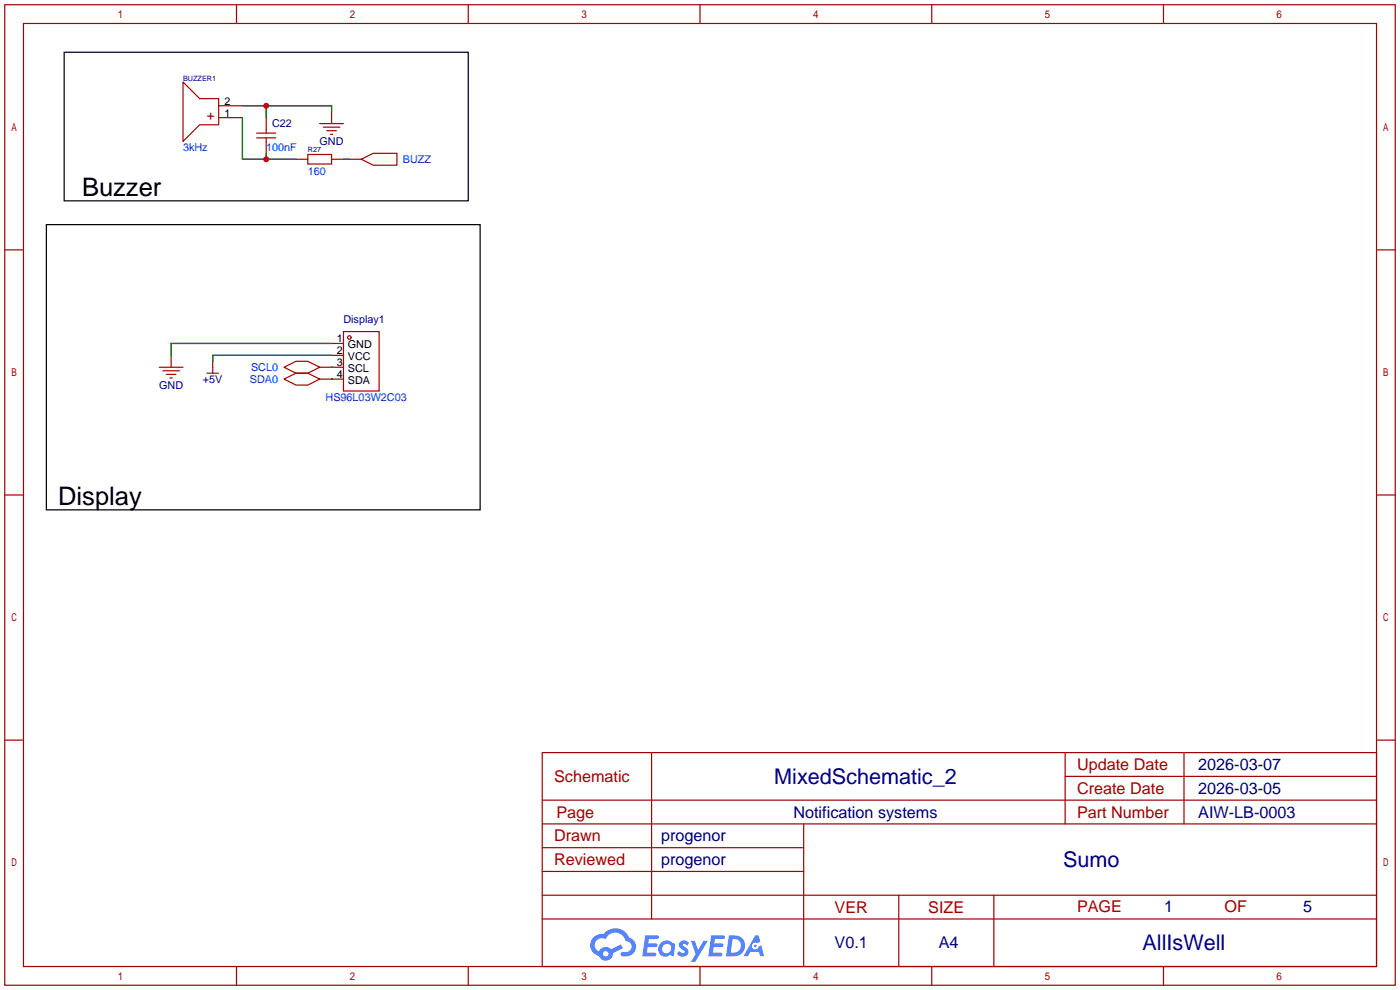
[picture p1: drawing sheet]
<svg xmlns="http://www.w3.org/2000/svg" width="299mm" height="212mm" viewBox="0 0 299 212" stroke-linecap="round" stroke-linejoin="round" font-family="sans-serif">
<g fill="none" stroke="#a10000" stroke-width=".25">
<path d="M1 1h297.2v209.6h-297.2zM5 5h289.2v201.6h-289.2zM50.5 1v4M100.1 1v4M149.6 1v4M199.1 1v4M248.7 1v4M1 53.4h4M294.2 53.4h4M1 105.8h4M294.2 105.8h4M1 158.2h4"/>
<path d="M294.2 158.2h4M115.9 160.8h178.3v45.8h-178.3zM115.9 176.1h178.3M115.9 171h178.3M139.3 160.8v35.6M171.8 176.1v30.5M227.6 160.8v15.3M227.6 165.9h66.6M253 160.8v15.3M115.9 181.2h55.9M115.9 196.4h178.3M115.9 191.3h178.3"/>
<path d="M115.9 186.2h55.9M192.1 191.3v15.3M212.4 191.3v15.3M50.5 206.6v4M100.1 206.6v4M149.6 206.6v4M199.1 206.6v4M248.7 206.6v4"/>
</g>
<g fill="#5487ff">
<path d="M145.4 201.2a1.3 1.3 0 0 1 1.8 .3l-.4 .7a.54 .54 0 0 0-.9-.3l.2 .2a1.34 1.34 0 0 1 .9 1.8 1.47 1.47 0 0 1-2.3-.1l.5-.5 .8 .4a.31 .31 0 0 0 .3-.3 .31 .31 0 0 0-.3-.3 1.12 1.12 0 0 1-.6-1.9z"/>
<path d="M147.7 201.1h.8l.7 1.9 1.2-1.9h.9l-2.7 4.5h-.9l1-1.7z"/>
<path d="M137.9 199.9h1.6a1.31 1.31 0 0 1 1.3 .2 .4 .4 0 0 1-.4 .6h-1.7l-.2 .9h1.7a.4 .4 0 0 1 .3 .5 .4 .4 0 0 1-.4 .3h-1.7l-.1 1.2h1.3a.46 .46 0 0 1 .5 .1 .46 .46 0 0 1 .1 .5l-.3 .2h-2.6z"/>
<path d="M152 199.9h1.6a1.32 1.32 0 0 1 1.3 .2 .39 .39 0 0 1-.4 .6h-1.7l-.1 .9h1.6a.4 .4 0 0 1 .3 .4 .4 .4 0 0 1-.4 .4h-1.7l-.1 1.2h1.3a.46 .46 0 0 1 .5 .1 .46 .46 0 0 1 .2 .5l-.4 .2h-2.6z"/>
<path d="M161.4 199.9h.7l.4 1.3-.6 .4a.75 .75 0 0 0-1.2 .3 .75 .75 0 0 0 .5 1 .75 .75 0 0 0 1-.6l.5-.3 .6 2.4h-.8l-.3-1h-1.8l-.6 1h-.9z"/>
<path d="M155.8 199.9l-.6 4.5h1.4a2.27 2.27 0 0 0 2.6-2.3 2.27 2.27 0 0 0-2.7-2.2zM156.6 200.7a1.5 1.5 0 0 1 1.8 1.5 1.5 1.5 0 0 1-2 1.4h-.2z"/>
<path d="M141.2 201.5a1.6 1.6 0 0 0-.3 2.3 1.6 1.6 0 0 0 2.3 .2l.8 .4 .3-2.5-.2-.3h-.4a1.58 1.58 0 0 0-2.5-.1zM141.8 202a.98 .98 0 0 1 1.6 .5 .98 .98 0 0 1-1 1.2 .94 .94 0 0 1-.9-.6 .94 .94 0 0 1 .3-1.1z"/>
<path d="M126.9 200.3a2.37 2.37 0 0 0 1.1 4 1.54 1.54 0 0 0 1.8 1 1.54 1.54 0 0 0 1.2-1.6l2.2-1.1-.5-.8-2.1 1.1a1.57 1.57 0 0 0-2.6 .5 1.5 1.5 0 0 1-.7-2.2 1.5 1.5 0 0 1 2.2-.5 2.23 2.23 0 0 1 2.2-1.4 2.23 2.23 0 0 1 2 1.9 1.16 1.16 0 0 1 1.3 1 1.16 1.16 0 0 1-1.1 1.3h-.7a.47 .47 0 0 0-.6 .4 .47 .47 0 0 0 .5 .5 2.17 2.17 0 0 0 2.5-1 2.17 2.17 0 0 0-.4-2.6l-.8-.5a3.2 3.2 0 0 0-5.4-.7l-1.1 .1zM128.9 203.9a.6 .6 0 0 1 1.2 0 .6 .6 0 0 1-1.2 0z"/>
<circle cx="161.4" cy="202.2" r=".28"/>
</g>
<g fill="none" stroke="#a10000" stroke-width=".25">
<path d="M39.1 17.5l3.6 3.6h4v5.6h-4l-3.6 3.5zM46.7 25.1h5.1M46.7 22.6h5.1M54.9 29.5h4M54.9 28.4h4M56.9 25.1v3.3M56.9 29.5v3.3M63.2 34h2.6M65.8 33h5.1v2.1h-5.1zM68.3 26.4h5.1M69.1 27.2h3.5M69.8 27.9h2.1"/>
<path d="M70.6 28.7h.5M70.9 23.9v2.5M70.9 34h2.5M74.7 34h2.5M77.2 34l2.6-1.2h5v2.5h-5zM34 78.5h5.1M34.8 79.2h3.6M36.6 75.9v2.6M44.2 79.8h2.5M45.5 77.2v2.6M60.7 78.5l2.5-1.3h2.6l2.5 1.3-2.5 1.3h-2.6zM68.3 78.5h5.1"/>
<path d="M70.9 73.4h2.5M70.9 75.9h2.5M73.4 70.9h7.6v12.7h-7.6zM35.6 80h2M36.3 80.8h.5M60.7 81l2.5-1.2h2.6l2.5 1.2-2.5 1.3h-2.6zM68.3 81h5.1"/>
<circle cx="74.7" cy="72.1" r=".38"/>
</g>
<path d="M51.8 22.6h19.1v1.3M51.8 25.1v8.9h11.4M56.9 22.6v2.5M56.9 32.8v1.2M73.4 34h1.3M70.9 78.5h.1M70.9 73.4h-34.3v2.5M70.9 75.9h-25.4v1.3M70.9 81h.1" fill="none" stroke="#008700" stroke-width=".25"/>
<path d="M13.7 11.2h86.4v31.7h-86.4zM9.9 48h92.7v61h-92.7z" fill="none" stroke="#000" stroke-width=".25"/>
<g fill="#c00">
<circle cx="56.9" cy="22.6" r=".63"/>
<circle cx="56.9" cy="34" r=".63"/>
</g>
<g font-size="5.5">
<text x="17.5" y="41.8">Buzzer</text>
<text x="12.4" y="107.9">Display</text>
</g>
<g font-size="4.6" fill="#000080">
<text x="165.5" y="167.5">MixedSchematic_2</text>
<text x="227.2" y="185.3">Sumo</text>
<text x="244.2" y="203.1">AllIsWell</text>
</g>
<g font-size="3.5" fill="#a00000">
<text x="118.4" y="167.1">Schematic</text>
<text x="230.2" y="164.6">Update Date</text>
<text x="230.2" y="169.7">Create Date</text>
<text x="118.4" y="179.8">Drawn</text>
<text x="118.9" y="174.8">Page</text>
<text x="230.2" y="174.8">Part Number</text>
<text x="118.4" y="184.9">Reviewed</text>
<text x="178.4" y="195.1">VER</text>
<text x="198.4" y="195.1">SIZE</text>
<text x="230.2" y="194.8">PAGE</text>
<text x="261.7" y="194.8">OF</text>
</g>
<g font-size="3.5" fill="#000080">
<text x="256.1" y="164.6">2026-03-07</text>
<text x="256.1" y="169.7">2026-03-05</text>
<text x="141.3" y="179.8">progenor</text>
<text x="169.6" y="174.8">Notification systems</text>
<text x="256.1" y="174.8">AIW-LB-0003</text>
<text x="141.3" y="184.9">progenor</text>
<text x="248.8" y="194.8">1</text>
<text x="278.5" y="194.8">5</text>
<text x="178.4" y="202.7">V0.1</text>
<text x="200.6" y="202.7">A4</text>
</g>
<text font-size="2.9" fill="#a00000" x="44.2" y="25.6">+</text>
<g font-size="2.3">
<text x="48" y="22.4">2</text>
<text x="48" y="24.9">1</text>
<text x="72" y="73.2">1</text>
<text x="72" y="75.7">2</text>
<text x="74.3" y="74.4">GND</text>
<text x="74.3" y="77">VCC</text>
<text x="72" y="78.3">3</text>
<text x="72" y="80.8">4</text>
<text x="74.3" y="79.5">SCL</text>
<text x="74.3" y="82.1">SDA</text>
</g>
<g font-size="2.3" fill="#000080">
<text x="58.2" y="27.2">C22</text>
<text x="68.3" y="31">GND</text>
<text x="73.4" y="69.1">Display1</text>
<text x="34" y="83.1">GND</text>
<text x="43.4" y="81.8">+5V</text>
</g>
<g font-size="2.3" fill="#00f">
<text x="39.1" y="32.3">3kHz</text>
<text x="56.9" y="32.3">100nF</text>
<text x="86.1" y="34.8">BUZZ</text>
<text x="65.8" y="37.4">160</text>
<text x="53.4" y="81.8">SDA0</text>
<text x="53.7" y="79.3">SCL0</text>
<text x="69.6" y="85.6">HS96L03W2C03</text>
</g>
<g font-size="1.6" fill="#000080">
<text x="39.1" y="17.2">BUZZER1</text>
<text x="65.8" y="32.5">R27</text>
</g>
</svg>
